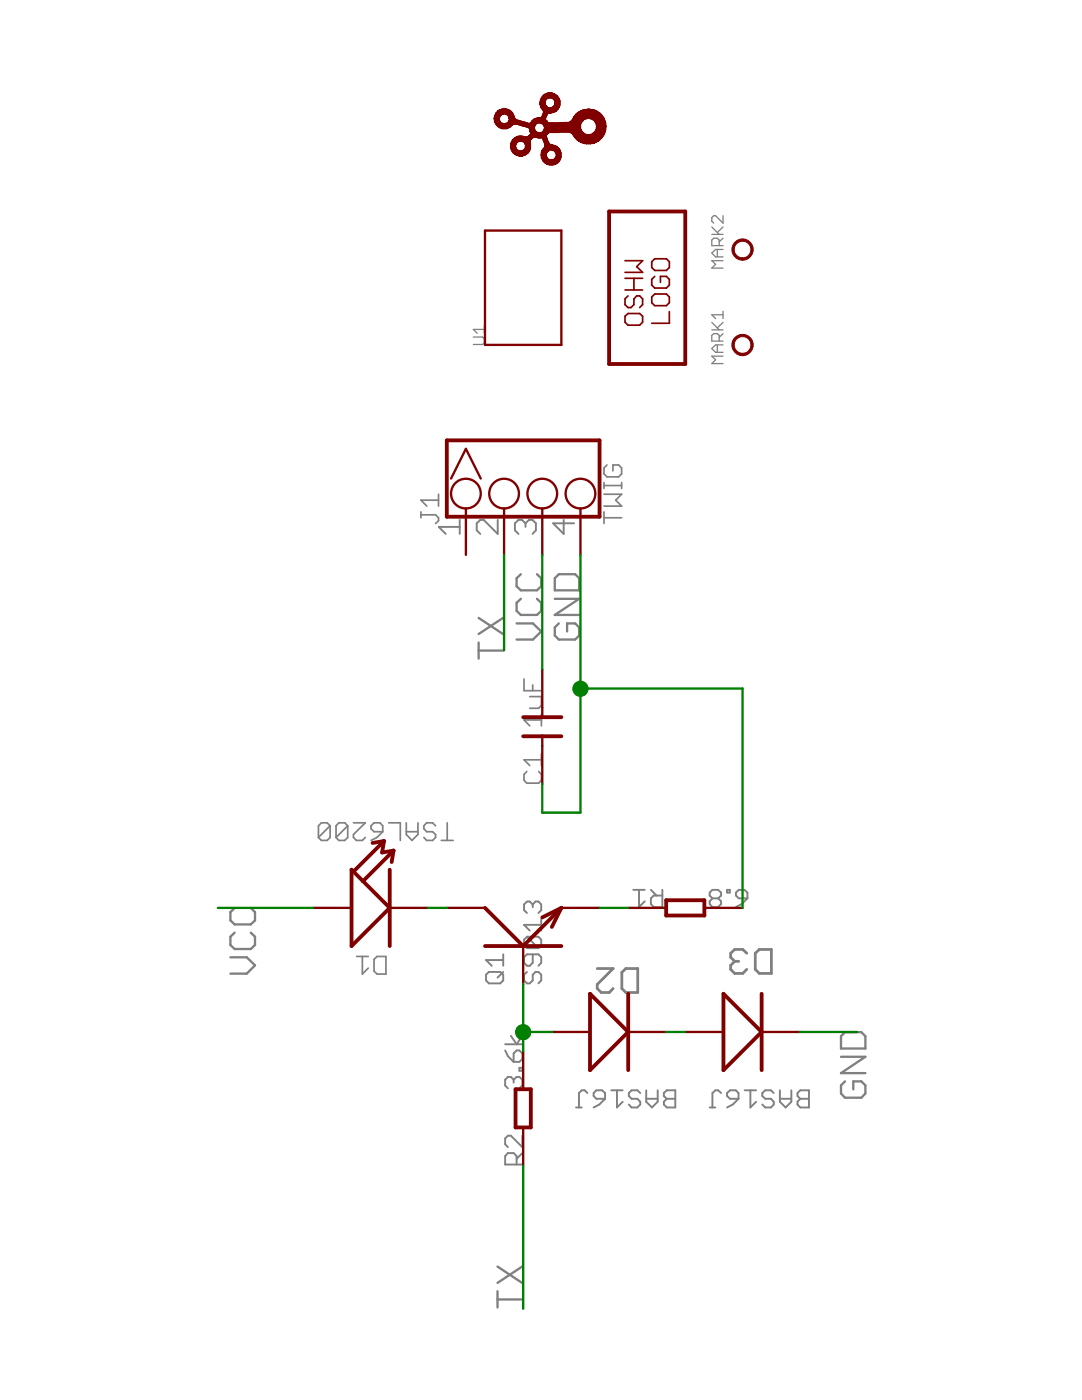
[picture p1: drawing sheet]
<?xml version="1.0" encoding="utf-8"?>
<!DOCTYPE eagle SYSTEM "eagle.dtd">
<eagle version="6.2">
<drawing>
<settings>
<setting alwaysvectorfont="yes"/>
<setting verticaltext="up"/>
</settings>
<grid distance="0.1" unitdist="inch" unit="inch" style="lines" multiple="1" display="no" altdistance="0.01" altunitdist="inch" altunit="inch"/>
<schematic xreflabel="%F%N/%S.%C%R" xrefpart="/%S.%C%R">
<libraries>
<library name="Connector">
<symbols>
<symbol name="TWIG_2.0">
<wire x1="-1.27" y1="5.08" x2="3.81" y2="5.08" width="0.254" layer="94"/>
<wire x1="3.81" y1="5.08" x2="3.81" y2="-5.08" width="0.254" layer="94"/>
<wire x1="3.81" y1="-5.08" x2="-1.27" y2="-5.08" width="0.254" layer="94"/>
<wire x1="-1.27" y1="-5.08" x2="-1.27" y2="5.08" width="0.254" layer="94"/>
<text x="-1.778" y="5.588" size="1.27" layer="95">&gt;name</text>
<text x="-1.778" y="-6.604" size="1.27" layer="96">&gt;value</text>
<pin name="1" x="-3.81" y="3.81" visible="pad" length="middle" function="dotclk"/>
<pin name="2" x="-3.81" y="1.27" visible="pad" length="middle" function="dot"/>
<pin name="3" x="-3.81" y="-1.27" visible="pad" length="middle" function="dot"/>
<pin name="4" x="-3.81" y="-3.81" visible="pad" length="middle" function="dot"/>
</symbol>
</symbols>
<devicesets>
<deviceset name="TWIG-2.0-LEADED" prefix="J" uservalue="yes">
<gates>
<gate name="G$1" symbol="TWIG_2.0" x="0" y="0"/>
</gates>
<devices>
<device name="-2.0" package="4P-LEADED-2.0">
<connects>
<connect gate="G$1" pin="1" pad="1"/>
<connect gate="G$1" pin="2" pad="2"/>
<connect gate="G$1" pin="3" pad="3"/>
<connect gate="G$1" pin="4" pad="4"/>
</connects>
<technologies>
<technology name=""/>
</technologies>
</device>
<device name="'90D'" package="4P-LEADED-2.0-90">
<connects>
<connect gate="G$1" pin="1" pad="1"/>
<connect gate="G$1" pin="2" pad="2"/>
<connect gate="G$1" pin="3" pad="3"/>
<connect gate="G$1" pin="4" pad="4"/>
</connects>
<technologies>
<technology name=""/>
</technologies>
</device>
<device name="'D90'" package="4P-LEADED-2.0-90-W/O-BUCKLE">
<connects>
<connect gate="G$1" pin="1" pad="1"/>
<connect gate="G$1" pin="2" pad="2"/>
<connect gate="G$1" pin="3" pad="3"/>
<connect gate="G$1" pin="4" pad="4"/>
</connects>
<technologies>
<technology name=""/>
</technologies>
</device>
<device name="" package="4P-LEADED-2.0-W/O-BUCKLE">
<connects>
<connect gate="G$1" pin="1" pad="1"/>
<connect gate="G$1" pin="2" pad="2"/>
<connect gate="G$1" pin="3" pad="3"/>
<connect gate="G$1" pin="4" pad="4"/>
</connects>
<technologies>
<technology name=""/>
</technologies>
</device>
</devices>
</deviceset>
</devicesets>
</library>
<library name="Module">
<symbols>
<symbol name="U1N">
<wire x1="-3.81" y1="2.54" x2="3.81" y2="2.54" width="0.1524" layer="94"/>
<wire x1="3.81" y1="2.54" x2="3.81" y2="-2.54" width="0.1524" layer="94"/>
<wire x1="3.81" y1="-2.54" x2="-3.81" y2="-2.54" width="0.1524" layer="94"/>
<wire x1="-3.81" y1="-2.54" x2="-3.81" y2="2.54" width="0.1524" layer="94"/>
<text x="-3.81" y="2.54" size="0.8128" layer="95" ratio="10">&gt;name</text>
<text x="-3.81" y="-3.81" size="0.8128" layer="96" ratio="10">&gt;value</text>
</symbol>
</symbols>
<devicesets>
<deviceset name="TWIG" prefix="U" uservalue="yes">
<gates>
<gate name="G$1" symbol="U1N" x="0" y="0"/>
</gates>
<devices>
<device name="-1U" package="1U-DIM-W/-DRILL">
<technologies>
<technology name=""/>
</technologies>
</device>
<device name="-1U-SILK" package="1U-DIM-W/-DRILL-SILK">
<technologies>
<technology name=""/>
</technologies>
</device>
<device name="-2U" package="2U-DIM-W/-DRILL">
<technologies>
<technology name=""/>
</technologies>
</device>
<device name="-2X2U" package="2X2U-DIM-W/-DRILL">
<technologies>
<technology name=""/>
</technologies>
</device>
<device name="-2U-SILK" package="2U-DIM-W/O-DRILL-SILK">
<technologies>
<technology name=""/>
</technologies>
</device>
</devices>
</deviceset>
</devicesets>
</library>
<library name="Discrete">
<symbols>
<symbol name="R">
<wire x1="-1.27" y1="0.508" x2="1.27" y2="0.508" width="0.254" layer="94"/>
<wire x1="1.27" y1="0.508" x2="1.27" y2="-0.508" width="0.254" layer="94"/>
<wire x1="1.27" y1="-0.508" x2="-1.27" y2="-0.508" width="0.254" layer="94"/>
<wire x1="-1.27" y1="-0.508" x2="-1.27" y2="0.508" width="0.254" layer="94"/>
<text x="-3.81" y="0" size="1.27" layer="95" ratio="10">&gt;name</text>
<text x="1.27" y="0" size="1.27" layer="96" ratio="10">&gt;value</text>
<pin name="1" x="-3.81" y="0" visible="off" length="short" direction="pas" swaplevel="1"/>
<pin name="2" x="3.81" y="0" visible="off" length="short" direction="pas" swaplevel="1" rot="R180"/>
</symbol>
<symbol name="NPN">
<wire x1="0" y1="-2.54" x2="0" y2="0" width="0.254" layer="94"/>
<wire x1="0" y1="0" x2="0" y2="2.54" width="0.254" layer="94"/>
<wire x1="0" y1="0" x2="2.54" y2="-2.54" width="0.254" layer="94"/>
<wire x1="0" y1="0" x2="2.54" y2="2.54" width="0.254" layer="94"/>
<wire x1="2.54" y1="-2.54" x2="1.905" y2="-1.27" width="0.254" layer="94"/>
<wire x1="2.54" y1="-2.54" x2="1.27" y2="-1.905" width="0.254" layer="94"/>
<text x="-2.54" y="1.27" size="1.27" layer="95" ratio="10">&gt;name</text>
<text x="-2.54" y="-1.27" size="1.27" layer="96" ratio="10">&gt;value</text>
<text x="-0.635" y="0" size="0.635" layer="93" ratio="10">B</text>
<text x="1.905" y="2.54" size="0.635" layer="93" ratio="10">C</text>
<text x="1.905" y="-3.175" size="0.635" layer="93" ratio="10">E</text>
<pin name="B" x="-2.54" y="0" visible="off" length="short" direction="pas"/>
<pin name="E" x="2.54" y="-5.08" visible="off" length="short" direction="pas" rot="R90"/>
<pin name="C" x="2.54" y="5.08" visible="off" length="short" direction="pas" rot="R270"/>
</symbol>
<symbol name="LED">
<wire x1="-1.27" y1="-2.54" x2="-1.27" y2="2.54" width="0.254" layer="94"/>
<wire x1="-1.27" y1="2.54" x2="-1.143" y2="2.413" width="0.254" layer="94"/>
<wire x1="-1.143" y1="2.413" x2="-0.508" y2="1.778" width="0.254" layer="94"/>
<wire x1="-0.508" y1="1.778" x2="1.27" y2="0" width="0.254" layer="94"/>
<wire x1="1.27" y1="0" x2="-1.27" y2="-2.54" width="0.254" layer="94"/>
<wire x1="1.27" y1="2.54" x2="1.27" y2="-2.54" width="0.254" layer="94"/>
<wire x1="-1.143" y1="2.413" x2="0.889" y2="4.445" width="0.254" layer="94"/>
<wire x1="0.889" y1="4.445" x2="0.127" y2="4.318" width="0.254" layer="94"/>
<wire x1="0.889" y1="4.445" x2="0.762" y2="3.683" width="0.254" layer="94"/>
<wire x1="-0.508" y1="1.778" x2="1.524" y2="3.81" width="0.254" layer="94"/>
<wire x1="1.524" y1="3.81" x2="0.762" y2="3.683" width="0.254" layer="94"/>
<wire x1="1.524" y1="3.81" x2="1.397" y2="3.048" width="0.254" layer="94"/>
<text x="-3.81" y="0" size="1.27" layer="95">&gt;name</text>
<text x="0" y="0" size="1.27" layer="96">&gt;value</text>
<pin name="+" x="-3.81" y="0" visible="off" length="short" direction="pas"/>
<pin name="-" x="3.81" y="0" visible="off" length="short" direction="pas" rot="R180"/>
</symbol>
<symbol name="C">
<wire x1="-0.635" y1="-1.27" x2="-0.635" y2="0" width="0.254" layer="94"/>
<wire x1="-0.635" y1="0" x2="-0.635" y2="1.27" width="0.254" layer="94"/>
<wire x1="0.635" y1="1.27" x2="0.635" y2="0" width="0.254" layer="94"/>
<wire x1="0.635" y1="0" x2="0.635" y2="-1.27" width="0.254" layer="94"/>
<wire x1="-1.27" y1="0" x2="-0.635" y2="0" width="0.1524" layer="94"/>
<wire x1="0.635" y1="0" x2="1.27" y2="0" width="0.1524" layer="94"/>
<text x="-3.81" y="0" size="1.27" layer="95">&gt;name</text>
<text x="0" y="0" size="1.27" layer="96">&gt;value</text>
<pin name="1" x="-3.81" y="0" visible="off" length="short" direction="pas" swaplevel="1"/>
<pin name="2" x="3.81" y="0" visible="off" length="short" direction="pas" swaplevel="1" rot="R180"/>
</symbol>
<symbol name="MARK">
<circle x="0" y="0" radius="0.635" width="0.1524" layer="94"/>
<text x="-1.27" y="1.27" size="0.8128" layer="95" ratio="10">&gt;name</text>
</symbol>
<symbol name="DIODE">
<wire x1="-1.27" y1="-2.54" x2="-1.27" y2="2.54" width="0.254" layer="94"/>
<wire x1="-1.27" y1="-2.54" x2="1.27" y2="0" width="0.254" layer="94"/>
<wire x1="-1.27" y1="2.54" x2="1.27" y2="0" width="0.254" layer="94"/>
<wire x1="1.27" y1="2.54" x2="1.27" y2="-2.54" width="0.254" layer="94"/>
<text x="-3.81" y="1.27" size="1.778" layer="95" ratio="10">&gt;name</text>
<text x="-3.81" y="-1.27" size="1.778" layer="96" ratio="10">&gt;value</text>
<pin name="+" x="-3.81" y="0" visible="off" length="short" direction="pas"/>
<pin name="-" x="3.81" y="0" visible="off" length="short" direction="pas" rot="R180"/>
</symbol>
</symbols>
<devicesets>
<deviceset name="R*" prefix="R" uservalue="yes">
<gates>
<gate name="R" symbol="R" x="0" y="0" swaplevel="1"/>
</gates>
<devices>
<device name="-0603" package="0603">
<connects>
<connect gate="R" pin="1" pad="1"/>
<connect gate="R" pin="2" pad="2"/>
</connects>
<technologies>
<technology name=""/>
</technologies>
</device>
<device name="-0805" package="0805">
<connects>
<connect gate="R" pin="1" pad="1"/>
<connect gate="R" pin="2" pad="2"/>
</connects>
<technologies>
<technology name=""/>
</technologies>
</device>
<device name="-0402" package="0402">
<connects>
<connect gate="R" pin="1" pad="1"/>
<connect gate="R" pin="2" pad="2"/>
</connects>
<technologies>
<technology name=""/>
</technologies>
</device>
<device name="-0204/5" package="0204/5">
<connects>
<connect gate="R" pin="1" pad="1"/>
<connect gate="R" pin="2" pad="2"/>
</connects>
<technologies>
<technology name=""/>
</technologies>
</device>
<device name="-0204/7" package="0204/7">
<connects>
<connect gate="R" pin="1" pad="1"/>
<connect gate="R" pin="2" pad="2"/>
</connects>
<technologies>
<technology name=""/>
</technologies>
</device>
<device name="-0204V" package="0204V">
<connects>
<connect gate="R" pin="1" pad="1"/>
<connect gate="R" pin="2" pad="2"/>
</connects>
<technologies>
<technology name=""/>
</technologies>
</device>
<device name="-0207/10" package="0207/10">
<connects>
<connect gate="R" pin="1" pad="1"/>
<connect gate="R" pin="2" pad="2"/>
</connects>
<technologies>
<technology name=""/>
</technologies>
</device>
<device name="-0207/12" package="0207/12">
<connects>
<connect gate="R" pin="1" pad="1"/>
<connect gate="R" pin="2" pad="2"/>
</connects>
<technologies>
<technology name=""/>
</technologies>
</device>
<device name="-0207/2V" package="0207/2V">
<connects>
<connect gate="R" pin="1" pad="1"/>
<connect gate="R" pin="2" pad="2"/>
</connects>
<technologies>
<technology name=""/>
</technologies>
</device>
<device name="-0207/5V" package="0207/5V">
<connects>
<connect gate="R" pin="1" pad="1"/>
<connect gate="R" pin="2" pad="2"/>
</connects>
<technologies>
<technology name=""/>
</technologies>
</device>
<device name="-0207/7" package="0207/7">
<connects>
<connect gate="R" pin="1" pad="1"/>
<connect gate="R" pin="2" pad="2"/>
</connects>
<technologies>
<technology name=""/>
</technologies>
</device>
<device name="-0309/10" package="0309/10">
<connects>
<connect gate="R" pin="1" pad="1"/>
<connect gate="R" pin="2" pad="2"/>
</connects>
<technologies>
<technology name=""/>
</technologies>
</device>
<device name="-0309/12" package="0309/12">
<connects>
<connect gate="R" pin="1" pad="1"/>
<connect gate="R" pin="2" pad="2"/>
</connects>
<technologies>
<technology name=""/>
</technologies>
</device>
<device name="-0309/15" package="0309/15">
<connects>
<connect gate="R" pin="1" pad="1"/>
<connect gate="R" pin="2" pad="2"/>
</connects>
<technologies>
<technology name=""/>
</technologies>
</device>
<device name="-0309/20" package="0309/20">
<connects>
<connect gate="R" pin="1" pad="1"/>
<connect gate="R" pin="2" pad="2"/>
</connects>
<technologies>
<technology name=""/>
</technologies>
</device>
<device name="-0309V" package="0309V">
<connects>
<connect gate="R" pin="1" pad="1"/>
<connect gate="R" pin="2" pad="2"/>
</connects>
<technologies>
<technology name=""/>
</technologies>
</device>
<device name="-1206" package="1206">
<connects>
<connect gate="R" pin="1" pad="1"/>
<connect gate="R" pin="2" pad="2"/>
</connects>
<technologies>
<technology name=""/>
</technologies>
</device>
<device name="-2512" package="2512">
<connects>
<connect gate="R" pin="1" pad="1"/>
<connect gate="R" pin="2" pad="2"/>
</connects>
<technologies>
<technology name=""/>
</technologies>
</device>
<device name="-0821/27-5W" package="0821/27">
<connects>
<connect gate="R" pin="1" pad="P$1"/>
<connect gate="R" pin="2" pad="P$2"/>
</connects>
<technologies>
<technology name=""/>
</technologies>
</device>
</devices>
</deviceset>
<deviceset name="TRANSISTOR-NPN*" prefix="Q" uservalue="yes">
<gates>
<gate name="G$1" symbol="NPN" x="0" y="0"/>
</gates>
<devices>
<device name="-1.27" package="NPN1.27">
<connects>
<connect gate="G$1" pin="B" pad="B"/>
<connect gate="G$1" pin="C" pad="C"/>
<connect gate="G$1" pin="E" pad="E"/>
</connects>
<technologies>
<technology name=""/>
</technologies>
</device>
<device name="-SOT23''" package="SOT23">
<connects>
<connect gate="G$1" pin="B" pad="1"/>
<connect gate="G$1" pin="C" pad="3"/>
<connect gate="G$1" pin="E" pad="2"/>
</connects>
<technologies>
<technology name=""/>
</technologies>
</device>
<device name="-TO-92" package="TO-92-TRIANGLE">
<connects>
<connect gate="G$1" pin="B" pad="1"/>
<connect gate="G$1" pin="C" pad="3"/>
<connect gate="G$1" pin="E" pad="2"/>
</connects>
<technologies>
<technology name=""/>
</technologies>
</device>
</devices>
</deviceset>
<deviceset name="LED*" prefix="D" uservalue="yes">
<gates>
<gate name="LED" symbol="LED" x="0" y="0" swaplevel="1"/>
</gates>
<devices>
<device name="-0603" package="D0603">
<connects>
<connect gate="LED" pin="+" pad="+"/>
<connect gate="LED" pin="-" pad="-"/>
</connects>
<technologies>
<technology name=""/>
</technologies>
</device>
<device name="-0805" package="D0805">
<connects>
<connect gate="LED" pin="+" pad="+"/>
<connect gate="LED" pin="-" pad="-"/>
</connects>
<technologies>
<technology name=""/>
</technologies>
</device>
<device name="-2.54" package="2P-LEADED-ROUND-2.54-R3.0">
<connects>
<connect gate="LED" pin="+" pad="+"/>
<connect gate="LED" pin="-" pad="-"/>
</connects>
<technologies>
<technology name=""/>
</technologies>
</device>
<device name="-45D" package="2P-LEADED-ROUND-2.54-R3.0-45">
<connects>
<connect gate="LED" pin="+" pad="+"/>
<connect gate="LED" pin="-" pad="-"/>
</connects>
<technologies>
<technology name=""/>
</technologies>
</device>
<device name="-FLSH_LED" package="2P-LEADED-CYLINDER-2.54-5X8.5">
<connects>
<connect gate="LED" pin="+" pad="+"/>
<connect gate="LED" pin="-" pad="-"/>
</connects>
<technologies>
<technology name=""/>
</technologies>
</device>
<device name="-ROUND" package="2P-LEADED-ROUND-2.54-R2.0">
<connects>
<connect gate="LED" pin="+" pad="A"/>
<connect gate="LED" pin="-" pad="K"/>
</connects>
<technologies>
<technology name=""/>
</technologies>
</device>
<device name="-RETANGLE" package="2P-LEADED-RECT-2.54-2.54X4.8">
<connects>
<connect gate="LED" pin="+" pad="A"/>
<connect gate="LED" pin="-" pad="K"/>
</connects>
<technologies>
<technology name=""/>
</technologies>
</device>
</devices>
</deviceset>
<deviceset name="C*" prefix="C" uservalue="yes">
<gates>
<gate name="C" symbol="C" x="0" y="0" swaplevel="1"/>
</gates>
<devices>
<device name="-0402" package="0402">
<connects>
<connect gate="C" pin="1" pad="1"/>
<connect gate="C" pin="2" pad="2"/>
</connects>
<technologies>
<technology name=""/>
</technologies>
</device>
<device name="-0603" package="0603">
<connects>
<connect gate="C" pin="1" pad="1"/>
<connect gate="C" pin="2" pad="2"/>
</connects>
<technologies>
<technology name=""/>
</technologies>
</device>
<device name="-0805" package="0805">
<connects>
<connect gate="C" pin="1" pad="1"/>
<connect gate="C" pin="2" pad="2"/>
</connects>
<technologies>
<technology name=""/>
</technologies>
</device>
<device name="-0512" package="0512/10.18">
<connects>
<connect gate="C" pin="1" pad="P$1"/>
<connect gate="C" pin="2" pad="P$2"/>
</connects>
<technologies>
<technology name=""/>
</technologies>
</device>
</devices>
</deviceset>
<deviceset name="PAD-MARK" prefix="P" uservalue="yes">
<gates>
<gate name="G$1" symbol="MARK" x="0" y="0"/>
</gates>
<devices>
<device name="" package="ROUND-MARK-0.635">
<technologies>
<technology name=""/>
</technologies>
</device>
</devices>
</deviceset>
<deviceset name="D*" prefix="D" uservalue="yes">
<gates>
<gate name="D" symbol="DIODE" x="0" y="0"/>
</gates>
<devices>
<device name="-0603" package="D0603">
<connects>
<connect gate="D" pin="+" pad="+"/>
<connect gate="D" pin="-" pad="-"/>
</connects>
<technologies>
<technology name=""/>
</technologies>
</device>
<device name="-0805" package="D0805">
<connects>
<connect gate="D" pin="+" pad="+"/>
<connect gate="D" pin="-" pad="-"/>
</connects>
<technologies>
<technology name=""/>
</technologies>
</device>
<device name="-1206" package="D1206">
<connects>
<connect gate="D" pin="+" pad="+"/>
<connect gate="D" pin="-" pad="-"/>
</connects>
<technologies>
<technology name=""/>
</technologies>
</device>
<device name="-2010" package="D2010">
<connects>
<connect gate="D" pin="+" pad="+"/>
<connect gate="D" pin="-" pad="-"/>
</connects>
<technologies>
<technology name=""/>
</technologies>
</device>
<device name="-1005" package="D1005">
<connects>
<connect gate="D" pin="+" pad="+"/>
<connect gate="D" pin="-" pad="-"/>
</connects>
<technologies>
<technology name=""/>
</technologies>
</device>
<device name="-MBRS240LT3" package="SMB">
<connects>
<connect gate="D" pin="+" pad="+"/>
<connect gate="D" pin="-" pad="-"/>
</connects>
<technologies>
<technology name=""/>
</technologies>
</device>
<device name="-1N4148" package="1N4148">
<connects>
<connect gate="D" pin="+" pad="A"/>
<connect gate="D" pin="-" pad="C"/>
</connects>
<technologies>
<technology name=""/>
</technologies>
</device>
<device name="-DO-220AA" package="DO-220AA">
<connects>
<connect gate="D" pin="+" pad="+"/>
<connect gate="D" pin="-" pad="-"/>
</connects>
<technologies>
<technology name=""/>
</technologies>
</device>
<device name="-MBR0520LT1" package="SOD-123">
<connects>
<connect gate="D" pin="+" pad="P$2"/>
<connect gate="D" pin="-" pad="P$1"/>
</connects>
<technologies>
<technology name=""/>
</technologies>
</device>
<device name="-B130L-13-F" package="SMA">
<connects>
<connect gate="D" pin="+" pad="P$2"/>
<connect gate="D" pin="-" pad="P$1"/>
</connects>
<technologies>
<technology name=""/>
</technologies>
</device>
</devices>
</deviceset>
</devicesets>
</library>
<library name="Logo">
<symbols>
<symbol name="OSHW_LOGO">
<wire x1="5.08" y1="2.54" x2="5.08" y2="-2.54" width="0.254" layer="94"/>
<wire x1="5.08" y1="-2.54" x2="-5.08" y2="-2.54" width="0.254" layer="94"/>
<wire x1="-5.08" y1="-2.54" x2="-5.08" y2="2.54" width="0.254" layer="94"/>
<wire x1="-5.08" y1="2.54" x2="5.08" y2="2.54" width="0.254" layer="94"/>
<text x="-2.54" y="0.254" size="1.27" layer="94">OSHW</text>
<text x="-2.413" y="-1.524" size="1.27" layer="94">LOGO</text>
</symbol>
</symbols>
<devicesets>
<deviceset name="LOGO-OSHW-FILL" prefix="LOGO">
<gates>
<gate name="G$1" symbol="OSHW_LOGO" x="0" y="0"/>
</gates>
<devices>
<device name="X1000-NT" package="OSHW_FILLX1000_NOTEXT">
<technologies>
<technology name=""/>
</technologies>
</device>
<device name="X0100-NT" package="OSHW_FILLX100_NOTEXT">
<technologies>
<technology name=""/>
</technologies>
</device>
<device name="X0150-NT" package="OSHW_FILLX150_NOTEXT">
<technologies>
<technology name=""/>
</technologies>
</device>
<device name="X0200-NT" package="OSHW_FILLX200_NOTEXT">
<technologies>
<technology name=""/>
</technologies>
</device>
<device name="X0350-NT" package="OSHW_FILLX350_NOTEXT">
<technologies>
<technology name=""/>
</technologies>
</device>
<device name="X0500-NT" package="OSHW_FILLX500_NOTEXT">
<technologies>
<technology name=""/>
</technologies>
</device>
<device name="X0750-NT" package="OSHW_FILLX750_NOTEXT">
<technologies>
<technology name=""/>
</technologies>
</device>
<device name="X0070-NT" package="OSHW_FILLX70_NOTEXT">
<technologies>
<technology name=""/>
</technologies>
</device>
</devices>
</deviceset>
</devicesets>
</library>
</libraries>
<attributes>
</attributes>
<variantdefs>
</variantdefs>
<classes>
<class number="0" name="default" width="0" drill="0">
</class>
</classes>
<parts>
<part name="J1" library="Connector" deviceset="TWIG-2.0-LEADED" device="-2.0" value="TWIG"/>
<part name="U1" library="Module" deviceset="TWIG" device="-1U"/>
<part name="R1" library="Discrete" deviceset="R*" device="-0805" value="6.8"/>
<part name="Q1" library="Discrete" deviceset="TRANSISTOR-NPN*" device="-SOT23''" value="S9013"/>
<part name="D1" library="Discrete" deviceset="LED*" device="-2.54" value="TSAL6200"/>
<part name="R2" library="Discrete" deviceset="R*" device="-0603" value="3.6k"/>
<part name="C1" library="Discrete" deviceset="C*" device="-0603" value="1uF"/>
<part name="LOGO1" library="Logo" deviceset="LOGO-OSHW-FILL" device="X0150-NT"/>
<part name="MARK1" library="Discrete" deviceset="PAD-MARK" device=""/>
<part name="MARK2" library="Discrete" deviceset="PAD-MARK" device=""/>
<part name="D2" library="Discrete" deviceset="D*" device="-0805" value="BAS16J"/>
<part name="D3" library="Discrete" deviceset="D*" device="-0805" value="BAS16J"/>
</parts>
<sheets>
<sheet>
<plain>
</plain>
<instances>
<instance part="J1" gate="G$1" x="2.54" y="0.635" smashed="yes">
<attribute name="NAME" x="0.762" y="6.223" size="1.27" layer="95"/>
<attribute name="VALUE" x="0.762" y="-5.969" size="1.27" layer="96"/>
</instance>
<instance part="U1" gate="G$1" x="16.51" y="0.635" smashed="yes">
<attribute name="NAME" x="12.7" y="3.175" size="0.8128" layer="95" ratio="10"/>
<attribute name="VALUE" x="12.7" y="-3.175" size="0.8128" layer="96" ratio="10"/>
</instance>
<instance part="R1" gate="R" x="-24.765" y="-10.16" smashed="yes" rot="R270">
<attribute name="NAME" x="-24.765" y="-6.35" size="1.27" layer="95" ratio="10" rot="R270"/>
<attribute name="VALUE" x="-24.765" y="-11.43" size="1.27" layer="96" ratio="10" rot="R270"/>
</instance>
<instance part="Q1" gate="G$1" x="-27.305" y="0.635" smashed="yes">
<attribute name="NAME" x="-29.845" y="1.905" size="1.27" layer="95" ratio="10"/>
<attribute name="VALUE" x="-29.845" y="-0.635" size="1.27" layer="96" ratio="10"/>
</instance>
<instance part="D1" gate="LED" x="-24.765" y="10.795" smashed="yes" rot="R270">
<attribute name="NAME" x="-29.21" y="12.065" size="1.27" layer="95" rot="R270"/>
<attribute name="VALUE" x="-20.32" y="14.605" size="1.27" layer="96" rot="R270"/>
</instance>
<instance part="R2" gate="R" x="-38.1" y="0.635" smashed="yes">
<attribute name="NAME" x="-41.91" y="0.635" size="1.27" layer="95" ratio="10"/>
<attribute name="VALUE" x="-36.83" y="0.635" size="1.27" layer="96" ratio="10"/>
</instance>
<instance part="C1" gate="C" x="-12.7" y="-0.635"/>
<instance part="LOGO1" gate="G$1" x="16.51" y="-7.62"/>
<instance part="MARK1" gate="G$1" x="12.7" y="-13.97"/>
<instance part="MARK2" gate="G$1" x="19.05" y="-13.97"/>
<instance part="D2" gate="D" x="-33.02" y="-5.08" smashed="yes" rot="R270">
<attribute name="NAME" x="-30.48" y="-3.81" size="1.778" layer="95" ratio="10" rot="R270"/>
<attribute name="VALUE" x="-38.1" y="-2.54" size="1.27" layer="96" ratio="10" rot="R270"/>
</instance>
<instance part="D3" gate="D" x="-33.02" y="-13.97" smashed="yes" rot="R270">
<attribute name="NAME" x="-29.21" y="-12.7" size="1.778" layer="95" ratio="10" rot="R270"/>
<attribute name="VALUE" x="-38.1" y="-11.43" size="1.27" layer="96" ratio="10" rot="R270"/>
</instance>
</instances>
<busses>
</busses>
<nets>
<net name="GND" class="0">
<segment>
<wire x1="-16.51" y1="-0.635" x2="-18.415" y2="-0.635" width="0.1524" layer="91"/>
<wire x1="-18.415" y1="-0.635" x2="-18.415" y2="-3.175" width="0.1524" layer="91"/>
<wire x1="-18.415" y1="-3.175" x2="-10.16" y2="-3.175" width="0.1524" layer="91"/>
<wire x1="-10.16" y1="-3.175" x2="-1.27" y2="-3.175" width="0.1524" layer="91"/>
<wire x1="-24.765" y1="-13.97" x2="-10.16" y2="-13.97" width="0.1524" layer="91"/>
<wire x1="-10.16" y1="-13.97" x2="-10.16" y2="-3.175" width="0.1524" layer="91"/>
<junction x="-10.16" y="-3.175"/>
<label x="-6.985" y="-3.175" size="1.778" layer="95"/>
<pinref part="J1" gate="G$1" pin="4"/>
<pinref part="C1" gate="C" pin="1"/>
<pinref part="R1" gate="R" pin="2"/>
</segment>
<segment>
<wire x1="-33.02" y1="-17.78" x2="-33.02" y2="-21.59" width="0.1524" layer="91"/>
<label x="-37.465" y="-22.225" size="1.778" layer="95"/>
<pinref part="D3" gate="D" pin="-"/>
</segment>
</net>
<net name="VCC" class="0">
<segment>
<wire x1="-1.27" y1="-0.635" x2="-8.89" y2="-0.635" width="0.1524" layer="91"/>
<label x="-6.985" y="-0.635" size="1.778" layer="95"/>
<pinref part="J1" gate="G$1" pin="3"/>
<pinref part="C1" gate="C" pin="2"/>
</segment>
<segment>
<wire x1="-24.765" y1="14.605" x2="-24.765" y2="20.955" width="0.1524" layer="91"/>
<label x="-29.21" y="18.415" size="1.778" layer="95"/>
<pinref part="D1" gate="LED" pin="+"/>
</segment>
</net>
<net name="TX" class="0">
<segment>
<wire x1="-1.27" y1="1.905" x2="-7.62" y2="1.905" width="0.1524" layer="91"/>
<label x="-8.255" y="1.905" size="1.778" layer="95"/>
<pinref part="J1" gate="G$1" pin="2"/>
</segment>
<segment>
<wire x1="-41.91" y1="0.635" x2="-51.435" y2="0.635" width="0.1524" layer="91"/>
<label x="-51.435" y="0.635" size="1.778" layer="95"/>
<pinref part="R2" gate="R" pin="1"/>
</segment>
</net>
<net name="N$1" class="0">
<segment>
<wire x1="-34.29" y1="0.635" x2="-33.02" y2="0.635" width="0.1524" layer="91"/>
<wire x1="-33.02" y1="0.635" x2="-29.845" y2="0.635" width="0.1524" layer="91"/>
<wire x1="-33.02" y1="-1.27" x2="-33.02" y2="0.635" width="0.1524" layer="91"/>
<junction x="-33.02" y="0.635"/>
<pinref part="Q1" gate="G$1" pin="B"/>
<pinref part="R2" gate="R" pin="2"/>
<pinref part="D2" gate="D" pin="+"/>
</segment>
</net>
<net name="N$2" class="0">
<segment>
<wire x1="-24.765" y1="6.985" x2="-24.765" y2="5.715" width="0.1524" layer="91"/>
<pinref part="Q1" gate="G$1" pin="C"/>
<pinref part="D1" gate="LED" pin="-"/>
</segment>
</net>
<net name="N$3" class="0">
<segment>
<wire x1="-24.765" y1="-6.35" x2="-24.765" y2="-4.445" width="0.1524" layer="91"/>
<pinref part="Q1" gate="G$1" pin="E"/>
<pinref part="R1" gate="R" pin="1"/>
</segment>
</net>
<net name="N$4" class="0">
<segment>
<wire x1="-33.02" y1="-8.89" x2="-33.02" y2="-10.16" width="0.1524" layer="91"/>
<pinref part="D3" gate="D" pin="+"/>
<pinref part="D2" gate="D" pin="-"/>
</segment>
</net>
</nets>
</sheet>
</sheets>
</schematic>
</drawing>
</eagle>
